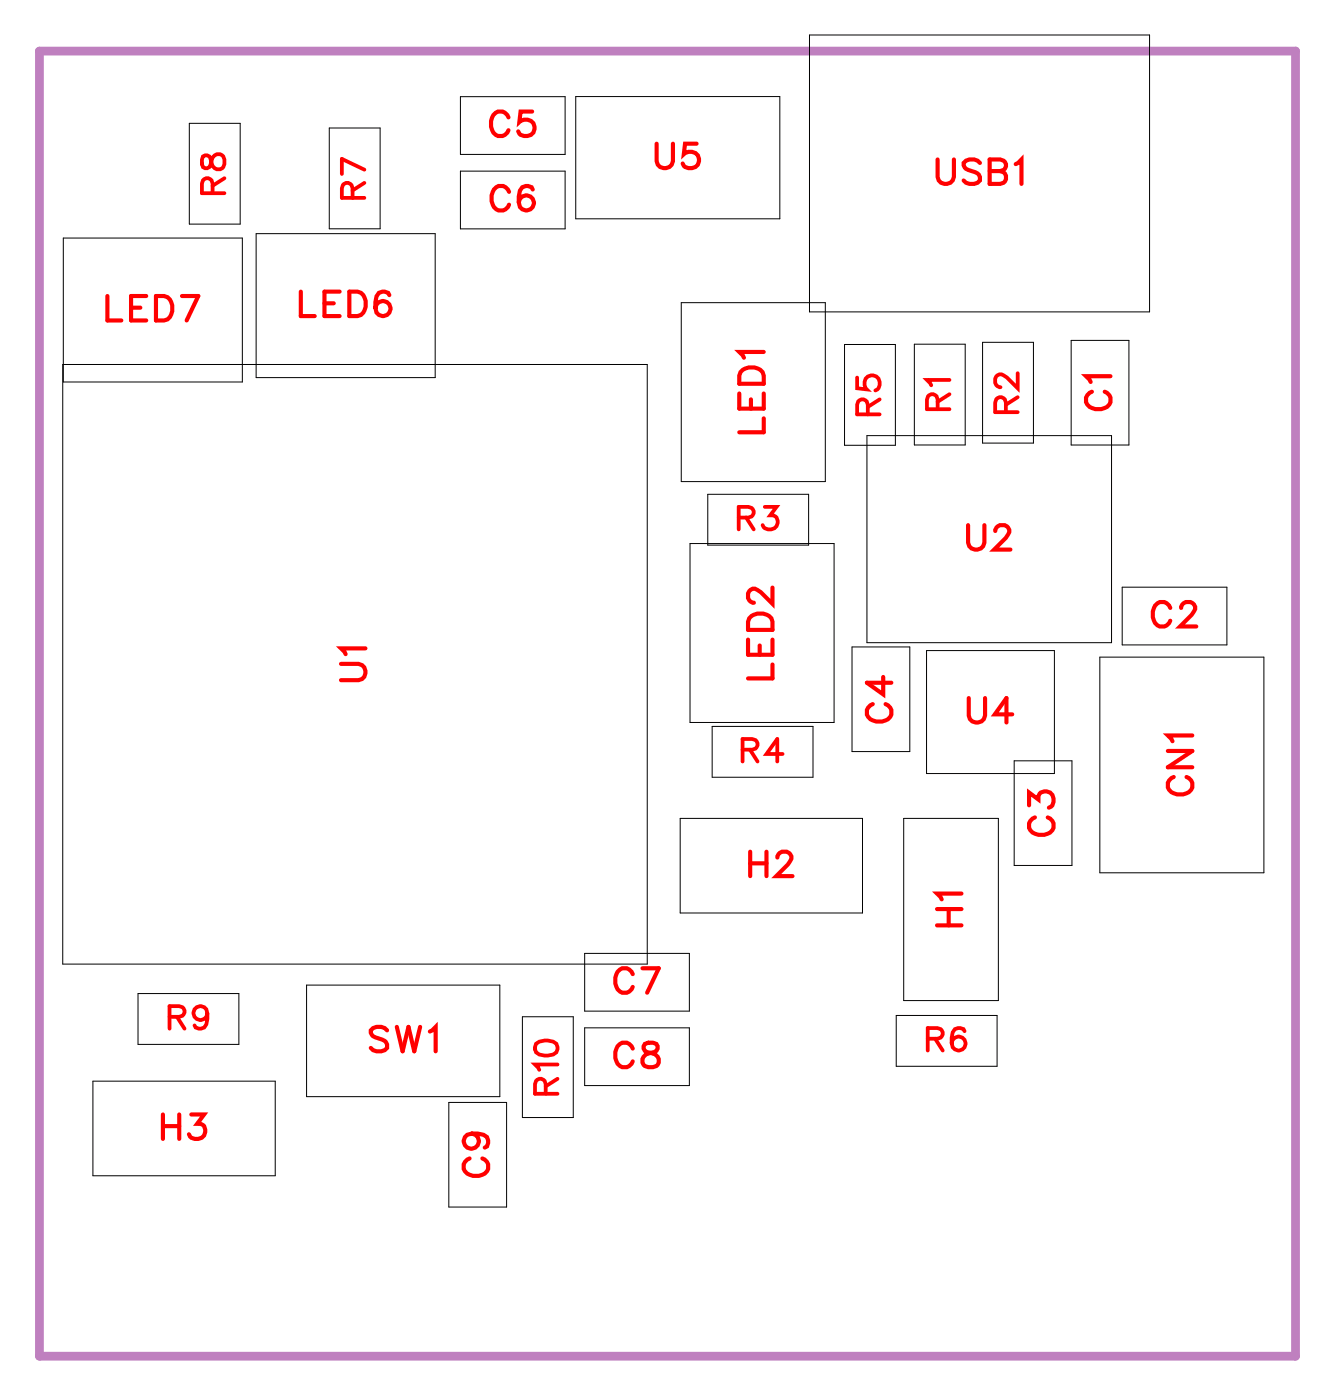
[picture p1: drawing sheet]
<svg xmlns="http://www.w3.org/2000/svg" width="39mm" height="41mm" viewBox="0 0 39 41" stroke-linecap="round" stroke-linejoin="round" font-family="sans-serif">
<path d="M1.1 1.5h36.4v37.8h-36.4z" fill="none" stroke="#bf80bf" stroke-width=".25"/>
<g fill="none" stroke="#000" stroke-width=".03">
<path d="M1.8 10.6h17v17.4h-17v-21.1h5.2v4.2h-5.2M5.5 3.6h1.5v2.9h-1.5zM7.4 6.8h5.2v4.2h-5.2zM9.5 3.7h1.5v2.9h-1.5zM13.3 2.8h3.1v1.7h-3.1zM13.3 5h3.1v1.6h-3.1zM16.7 2.8h5.9v3.5h-5.9zM19.7 8.8h4.2v5.2h-4.2zM20 15.8h4.2v5.2h-4.2zM20.5 14.3h2.9v1.5h-2.9zM23.5 1h9.8v8h-9.8zM24.5 10h1.4v2.9h-1.4z"/>
<path d="M24.7 18.8h1.7v3h-1.7zM25.1 12.6h7.1v6h-7.1zM26.5 10h1.5v2.9h-1.5zM26.8 18.9h3.8v3.5h-3.8zM28.5 9.9h1.4v2.9h-1.4zM31 9.9h1.7v3h-1.7zM31.9 19.1h4.7v6.2h-4.7zM32.5 17h3.1v1.7h-3.1zM2.7 31.4h5.3v2.7h-5.3zM4 28.8h2.9v1.5h-2.9zM8.9 28.6h5.6v3.2h-5.6zM13 32h1.7v3h-1.7z"/>
<path d="M15.1 29.5h1.5v2.9h-1.5zM16.9 27.6h3.1v1.7h-3.1zM16.9 29.8h3.1v1.7h-3.1zM19.7 23.7h5.3v2.8h-5.3zM20.6 21.1h3v1.4h-3zM26 29.4h2.9v1.5h-2.9zM26.2 23.7h2.7v5.3h-2.7zM29.4 22.1h1.7v3h-1.7z"/>
</g>
<g fill="none" stroke="#f00" stroke-width=".12">
<path d="M3.1 8.6v.7h.4M3.8 8.9h.3M4.2 8.6h-.4v.7h.4M4.5 8.6h.3a.38 .38 0 0 1 .2 .3 .38 .38 0 0 1-.2 .4h-.3zM5.3 8.6h.4l-.3 .7M8.7 8.5v.7h.4M9.4 8.8h.3M9.8 8.5h-.4v.7h.4M9.9 19.3h.5l.2 .2-.1 .2h-.6M10.1 8.5h.3a.38 .38 0 0 1 .2 .3 .38 .38 0 0 1-.2 .4h-.3zM10.6 18.8h-.7l.1 .2M11.3 8.6l-.1-.1a.35 .35 0 0 0-.4 .2 .35 .35 0 0 0 .3 .5 .22 .22 0 0 0 .2-.2 .22 .22 0 0 0-.2-.3 .22 .22 0 0 0-.2 .2"/>
<path d="M14.7 3.4a.26 .26 0 0 0-.3-.2 .26 .26 0 0 0-.2 .3v.2a.26 .26 0 0 0 .2 .2 .26 .26 0 0 0 .3-.1M14.8 5.6a.26 .26 0 0 0-.3-.2 .26 .26 0 0 0-.3 .3v.1a.26 .26 0 0 0 .3 .3 .26 .26 0 0 0 .3-.2M15.4 3.2h-.3l-.1 .3a.25 .25 0 0 1 .4 0 .25 .25 0 0 1 0 .4 .25 .25 0 0 1-.4-.1M15.4 5.5v-.1a.35 .35 0 0 0-.4 .3 .35 .35 0 0 0 .2 .4 .22 .22 0 0 0 .3-.2 .22 .22 0 0 0-.2-.2 .22 .22 0 0 0-.3 .2M19 4.2v.5l.2 .2 .3-.1v-.6M20.2 4.2h-.3l-.1 .3a.25 .25 0 0 1 .4 0 .25 .25 0 0 1-.1 .3 .25 .25 0 0 1-.3-.1M21.4 11.4v.4h.7v-.4M21.5 10.7h.2h.3l.1 .4h-.7zM21.7 18.5v.5h.7v-.5M21.7 17.9a.39 .39 0 0 1 .7 .1v.3h-.7zM21.8 11.6v.2M22 18.7v.3"/>
<path d="M22.1 10.2h-.7l.2 .2M22.1 12.1v.4h-.7M22.4 17v.5l-.4-.3-.2-.1-.1 .1v.1l.1 .2M22.4 19.3v.4h-.7M25.6 19.6v.5l-.5-.3h.7M27.2 4.6v.5l.2 .2 .2-.1v-.6M28.1 15.2v.5l.2 .2 .2-.1v-.6M28.4 4.7l-.2-.1-.3 .1 .1 .2 .4 .2v.1l-.2 .1-.3-.1M28.7 5h.4l.1 .2-.2 .1h-.3v-.7l.4 .1v.2l-.1 .1M28.8 15.4l.2-.2h.1l.1 .2-.1 .2-.3 .3h.5M29.4 4.8l.2-.2v.7M31.6 11.4a.26 .26 0 0 0-.1 .3 .26 .26 0 0 0 .2 .2h.2a.26 .26 0 0 0 .3-.2 .26 .26 0 0 0-.2-.3"/>
<path d="M32.2 10.9h-.7l.1 .2M33.9 17.6a.26 .26 0 0 0-.3-.1 .26 .26 0 0 0-.2 .2v.2a.26 .26 0 0 0 .2 .3 .26 .26 0 0 0 .3-.2M34.2 17.6l.2-.1h.1l.1 .1-.1 .2-.3 .4h.5M4.7 32.3v.7M4.7 32.7h.5M5.2 32.3v.7M5.5 32.3h.4l-.2 .3a.24 .24 0 0 1 .2 .4 .24 .24 0 0 1-.4-.1M11.2 29.9l-.2-.1-.3 .1 .1 .1 .4 .3v.1l-.2 .1-.3-.1M11.5 29.8l.2 .7 .1-.7 .2 .7 .2-.7M12.5 29.9l.1-.1v.7M13.6 33.6a.26 .26 0 0 0-.2 .3 .26 .26 0 0 0 .3 .2h.2a.26 .26 0 0 0 .2-.2 .26 .26 0 0 0-.1-.3M13.7 32.9a.22 .22 0 0 1 .2 .3 .22 .22 0 0 1-.4 .1 .22 .22 0 0 1 0-.4h.2a.34 .34 0 0 1 .4 .2l-.1 .2"/>
<path d="M18.3 28.2a.26 .26 0 0 0-.3-.1 .26 .26 0 0 0-.2 .2v.2a.26 .26 0 0 0 .2 .3 .26 .26 0 0 0 .3-.2M18.3 30.4a.26 .26 0 0 0-.3-.2 .26 .26 0 0 0-.2 .3v.2a.26 .26 0 0 0 .2 .2 .26 .26 0 0 0 .3-.1M18.6 28.1h.5l-.3 .7M18.7 30.3v.2l.3 .1 .1 .1a.24 .24 0 0 1-.2 .3 .24 .24 0 0 1-.3-.3l.5-.3-.1-.1zM21.7 24.7v.7M21.7 25h.5M22.2 24.7v.7M22.5 24.9l.2-.2h.1l.1 .1-.1 .3-.3 .3h.5M25.3 20.4a.26 .26 0 0 0-.2 .3 .26 .26 0 0 0 .3 .2h.2a.26 .26 0 0 0 .2-.2 .26 .26 0 0 0-.1-.3M27.2 26.8h.7M27.2 26.4h.7M27.5 26.4v.4"/>
<path d="M27.9 25.9h-.7l.1 .2M28.1 20.2v.6l.2 .2 .2-.1v-.7M29.3 20.7h-.5l.4-.5v.8M29.8 23.4v-.4l.3 .2a.24 .24 0 0 1 .4-.2 .24 .24 0 0 1-.1 .4M30 23.7a.26 .26 0 0 0-.2 .3 .26 .26 0 0 0 .3 .2h.2a.26 .26 0 0 0 .2-.2 .26 .26 0 0 0-.1-.3M33.8 21.8h.8l-.8 .4h.8M34 22.5a.26 .26 0 0 0-.2 .3 .26 .26 0 0 0 .3 .2h.2a.26 .26 0 0 0 .3-.2 .26 .26 0 0 0-.2-.3M34.6 21.3h-.8l.2 .2"/>
</g>
<g fill="none" stroke="#f00" stroke-width=".11">
<path d="M5.9 4.5v.3l.1 .1 .3-.4a.22 .22 0 0 1 .2 .2 .22 .22 0 0 1-.2 .2l-.2-.4zM6.2 5.6l-.1-.4h-.2v.4h.6M6.5 5.2l-.3 .2M10.2 5.7v-.3l-.2-.1-.1 .4h.7M10.6 5.3l-.4 .2M10.6 4.9l-.7-.3v.4M21.4 15h.4v-.2l-.4-.1v.7M21.6 15l.2 .4M22.2 14.7h.3l-.2 .2a.22 .22 0 0 1 .2 .4 .22 .22 0 0 1-.4-.1M24.8 10.9v.4h.3a.23 .23 0 0 1 0-.4 .23 .23 0 0 1 .4 .1 .23 .23 0 0 1-.1 .3M25.1 12v-.4h-.2l-.1 .4h.7M25.5 11.6l-.4 .2"/>
<path d="M27.2 11.9l-.1-.4h-.2v.4h.6M27.5 11h-.6l.1 .2M27.5 11.4l-.3 .3M29.1 12v-.4l-.2-.1-.1 .5h.7M29.5 10.8v.5l-.5-.4-.2 .2 .2 .1M29.5 11.5l-.4 .2M4.9 29.5h.4v-.3h-.4v.6M5.1 29.5l.2 .3M6 29.4a.2 .2 0 0 1-.3 .2 .2 .2 0 0 1 0-.4 .2 .2 0 0 1 .3 .1v.1a.31 .31 0 0 1-.2 .4l-.2-.1M15.5 30.3a.32 .32 0 0 1 .4-.2 .32 .32 0 0 1 .2 .4 .32 .32 0 0 1-.4 .1 .32 .32 0 0 1-.2-.3zM15.8 31.7v-.4h-.2l-.1 .4h.7M16.2 30.9h-.7l.1 .1"/>
<path d="M16.2 31.3l-.4 .2M21.5 21.7h.4v-.2l-.4-.1v.7M21.7 21.7l.3 .4M22.7 21.9h-.5l.3-.5v.7M26.9 30.1h.4v-.2l-.4-.1v.7M27.1 30.1l.2 .4M28 29.9l-.1-.1a.32 .32 0 0 0-.4 .3 .32 .32 0 0 0 .3 .4 .2 .2 0 0 0 .2-.2 .2 .2 0 0 0-.2-.2 .2 .2 0 0 0-.2 .1"/>
</g>
<g font-size="1.2" fill="#fff">
<text x="14.2" y="4.2">C5</text>
<text x="19" y="5.2">U5</text>
<text x="27.1" y="5.6">USB1</text>
<text x="3.1" y="9.6">LED7</text>
<text x="8.7" y="9.5">LED6</text>
<text x="14.2" y="6.4">C6</text>
<text x="32.5" y="11.9" transform="rotate(-90 32.5 11.9)">C1</text>
<text x="22.4" y="12.6" transform="rotate(-90 22.4 12.6)">LED1</text>
<text x="28" y="16.2">U2</text>
<text x="10.9" y="19.8" transform="rotate(-90 10.9 19.8)">U1</text>
<text x="22.7" y="19.7" transform="rotate(-90 22.7 19.7)">LED2</text>
<text x="26.1" y="21" transform="rotate(-90 26.1 21)">C4</text>
<text x="28" y="21.2">U4</text>
<text x="33.3" y="18.5">C2</text>
<text x="34.8" y="23.1" transform="rotate(-90 34.8 23.1)">CN1</text>
<text x="17.8" y="29.1">C7</text>
<text x="21.7" y="25.7">H2</text>
<text x="28.2" y="26.9" transform="rotate(-90 28.2 26.9)">H1</text>
<text x="30.8" y="24.3" transform="rotate(-90 30.8 24.3)">C3</text>
<text x="4.7" y="33.3">H3</text>
<text x="10.7" y="30.8">SW1</text>
<text x="14.4" y="34.2" transform="rotate(-90 14.4 34.2)">C9</text>
<text x="17.8" y="31.2">C8</text>
</g>
<g font-size="1.1" fill="#fff">
<text x="6.8" y="5.7" transform="rotate(-90 6.8 5.7)">R8</text>
<text x="10.8" y="5.8" transform="rotate(-90 10.8 5.8)">R7</text>
<text x="27.8" y="11.9" transform="rotate(-90 27.8 11.9)">R1</text>
<text x="21.4" y="15.6">R3</text>
<text x="25.8" y="12.1" transform="rotate(-90 25.8 12.1)">R5</text>
<text x="29.8" y="12" transform="rotate(-90 29.8 12)">R2</text>
<text x="21.5" y="22.4">R4</text>
<text x="4.9" y="30.1">R9</text>
<text x="16.4" y="31.8" transform="rotate(-90 16.4 31.8)">R10</text>
<text x="26.8" y="30.7">R6</text>
</g>
</svg>
